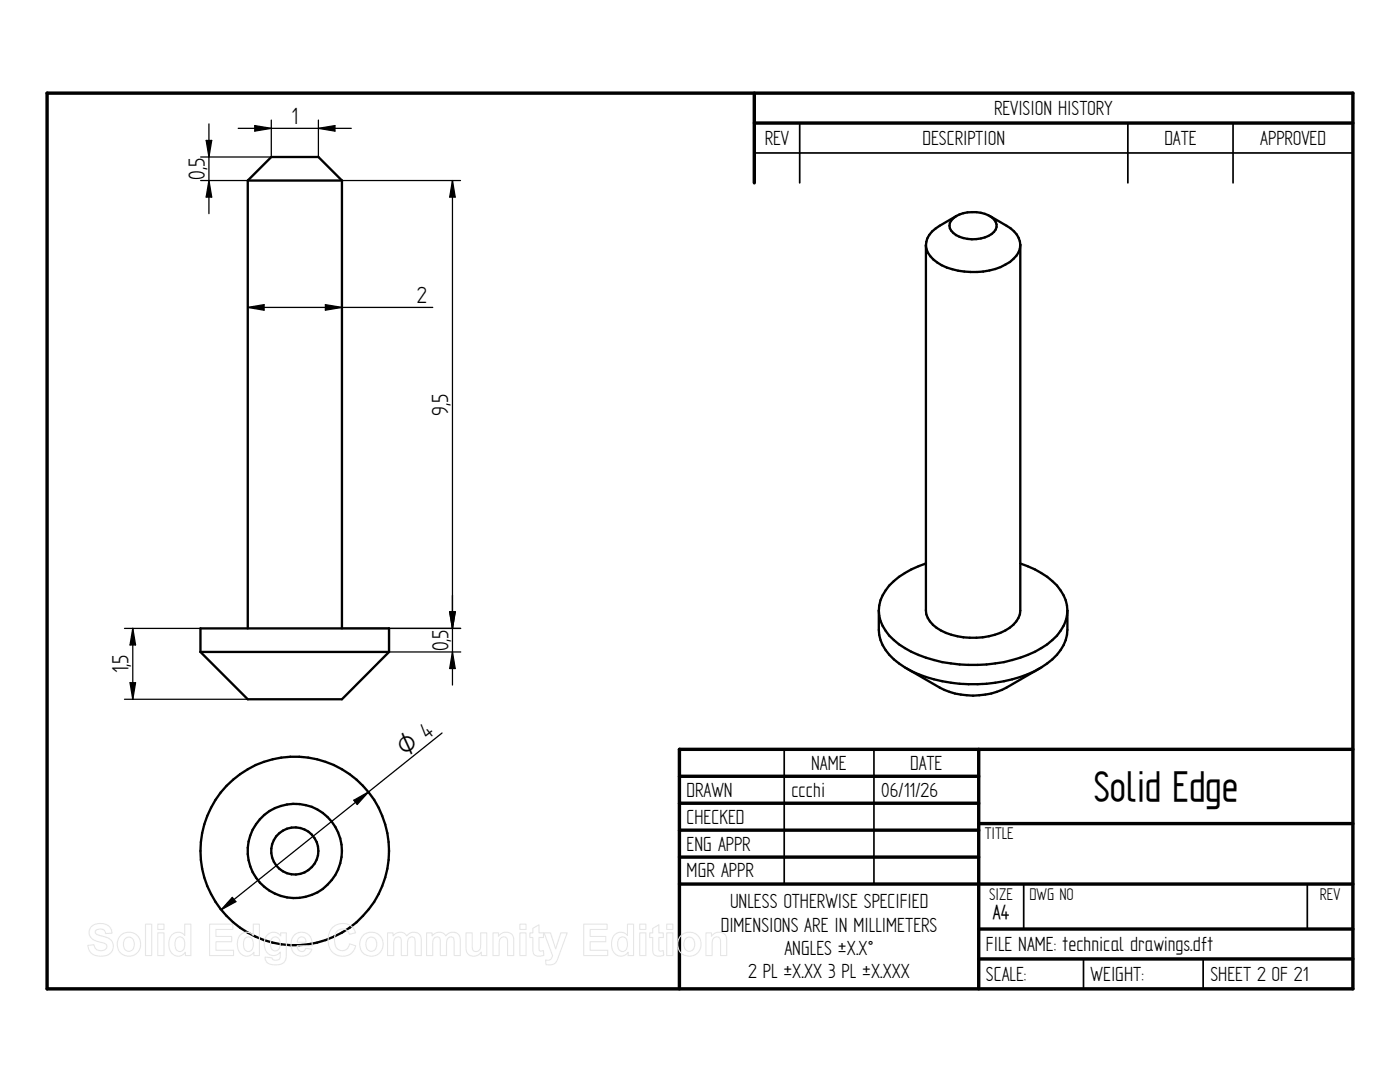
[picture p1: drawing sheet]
<svg xmlns="http://www.w3.org/2000/svg" width="279mm" height="216mm" viewBox="0 0 279 216" stroke-linecap="round" stroke-linejoin="round" font-family="sans-serif">
<g fill="none" stroke="#000" stroke-width=".68">
<path d="M9.4 18.6h260.6v178.7h-260.6zM150.5 18.6v17.9M150.5 24.6h119.5M135.6 154.9h59.7M195.3 149.5v47.8M270 149.5h-134.4v47.8M135.6 160.3h59.7M135.6 165.7h59.7M135.6 171h59.7M135.6 176.4h134.4M195.3 164.3h74.7M195.3 185.4h74.7"/>
<path d="M195.3 191.3h74.7"/>
</g>
<path d="M150.5 30.5h119.5M159.6 24.6v11.9M225.1 24.6v11.9M246.1 24.6v11.9M156.5 149.5v26.9M174.4 149.5v26.9M204.3 176.5v8.9M260.9 176.5v8.9M216.2 191.3v6M240.1 191.3v6" fill="none" stroke="#000" stroke-width=".34"/>
<g fill="none" stroke="#000" stroke-width=".47">
<path d="M49.4 36h18.8M49.4 36l4.7-4.7h9.4l4.7 4.7M49.4 36v89.4M68.2 36v89.4M184.8 48.9v72.9a5 5 0 0 0 3 4 14.5 14.5 0 0 0 13.7-.5 4.7 4.7 0 0 0 2.1-3.5v-72.9M190.2 43.6a6.9 6.9 0 0 1 8.2 .2 1.84 1.84 0 0 1-.5 2.9 6.9 6.9 0 0 1-7.7-.2 1.78 1.78 0 0 1 0-2.9zM190.9 43.1a13.7 13.7 0 0 0-5.4 3.8 3.5 3.5 0 0 0 .8 4.9 13.1 13.1 0 0 0 9.9 2.4 9.3 9.3 0 0 0 7.1-3.9l.3-1.4M197.5 43.1l3.4 1.9a4.6 4.6 0 0 1 2.7 3.9M184.8 112.4a14.2 14.2 0 0 0-8.7 6.4l-.4 1-.3 2M203.6 112.4a14.2 14.2 0 0 1 8.7 6.4l.4 1 .3 2M40 130.1v-4.7h37.6v4.7M40 130.1l9.4 9.4h18.8l9.4-9.4"/>
<path d="M40 130.1h37.6M175.4 121.8a9.3 9.3 0 0 0 5.2 7.5 29.3 29.3 0 0 0 27.2 0 9.3 9.3 0 0 0 5.2-7.5M175.4 121.8v3.9a9.3 9.3 0 0 0 5.2 7.5 29.3 29.3 0 0 0 27.2 0 9.3 9.3 0 0 0 5.2-7.5v-3.9M180.9 133.3l6.6 3.9a14.6 14.6 0 0 0 13.4 0l6.6-3.9"/>
<circle cx="58.8" cy="169.8" r="18.8"/>
<circle cx="58.8" cy="169.8" r="9.4"/>
<circle cx="58.8" cy="169.8" r="4.7"/>
</g>
<g fill="none" stroke="#000" stroke-width=".25">
<path d="M40 36h9.4M41.1 28h1.1l-.5 3.3zM41.7 36l.5 3.3h-1.1zM41.7 24.7v17.9M47.5 25.6h22.6M50.8 25.1l3.3 .5-3.3 .6zM54.1 24v7.3h-14.1M63.5 24v7.3M63.5 25.6l3.3-.5v1.1zM68.2 36h23.7M90.3 36l.5 3.3h-1.1zM90.3 36v100.7"/>
<path d="M49.4 61.3l3.3-.5v1.1zM49.4 61.3h37M64.9 60.8l3.3 .5-3.3 .6zM24.8 125.4h15.2M24.8 139.5h24.6M26 136.2h1.1l-.6 3.3zM26.5 125.4l.6 3.3h-1.1zM26.5 125.4v14.1M68.2 125.4h23.7M77.6 130.1h14.3M89.7 122.1h1.1l-.5 3.3zM90.3 130.1l.5 3.3h-1.1z"/>
<path d="M70.6 159.7l2.9-1.7-2.2 2.5zM88.2 146.3l-44 35.2M46.4 179.1l.7 .8-2.9 1.6z"/>
</g>
<g fill="#000">
<path d="M41.1 28h1.1l-.5 3.3zM41.7 36l.5 3.3h-1.1zM50.8 25.1l3.3 .5-3.3 .6zM63.5 25.6l3.3-.5v1.1zM90.3 36l.5 3.3h-1.1zM49.4 61.3l3.3-.5v1.1zM64.9 60.8l3.3 .5-3.3 .6zM26.5 125.4l.6 3.3h-1.1zM26 136.2h1.1l-.6 3.3zM89.7 122.1h1.1l-.5 3.3zM90.3 130.1l.5 3.3h-1.1zM46.4 179.1l.7 .8-2.9 1.6z"/>
<path d="M70.6 159.7l2.9-1.7-2.2 2.5z"/>
</g>
<g fill="none" stroke="#e6e6e6" stroke-width=".21">
<path d="M18.2 184.9a2.8 2.8 0 0 1 3.8 .2l.4 1.1-1.3 .1a1.11 1.11 0 0 0-1-.9 1.11 1.11 0 0 0-1.1 .6l.2 .4 .4 .2a4.6 4.6 0 0 1 2.8 1.3 2.03 2.03 0 0 1-.2 2.2 2.03 2.03 0 0 1-2.1 .7 2.26 2.26 0 0 1-2.6-2.2l1.3-.1a1.34 1.34 0 0 0 1.1 1.2 1.34 1.34 0 0 0 1.4-.9 1.2 1.2 0 0 0-1.2-.8 2.31 2.31 0 0 1-2.3-2l.1-.6zM24.1 186.7a2.37 2.37 0 0 1 3.5 .2 2.37 2.37 0 0 1-.6 3.5 2.37 2.37 0 0 1-3.4-1 2.68 2.68 0 0 1 .5-2.7zM25 187.4a1.09 1.09 0 0 1 1.3-.2 1.09 1.09 0 0 1 .5 1.2 1.12 1.12 0 0 1-1.1 1.4 1.12 1.12 0 0 1-1.1-1.4zM29 184.4h1.3v6.3h-1.3zM31.5 184.4h1.2v1.1h-1.2zM31.5 186.1h1.2v4.6h-1.2zM34.2 186.6a1.71 1.71 0 0 1 2.7 0v-2.2h1.2v6.3h-1.1v-.7a1.8 1.8 0 0 1-2.1 .7 1.8 1.8 0 0 1-1.2-1.9l.1-1.3zM35.2 187.3a.94 .94 0 0 1 1.1-.3 .94 .94 0 0 1 .6 1.1 1.27 1.27 0 0 1-1.2 1.7 1.79 1.79 0 0 1-.5-2.5zM41.8 184.4h4.7v1.1h-3.4v1.4h3.1v1h-3.1v1.7h3.5v1.1h-4.8zM47.9 186.6a1.71 1.71 0 0 1 2.6 0v-2.2h1.3v6.3h-1.1v-.7a1.8 1.8 0 0 1-2.1 .7 1.8 1.8 0 0 1-1.2-1.9l.1-1.3zM48.9 187.3a.94 .94 0 0 1 1.1-.3 .94 .94 0 0 1 .5 1.1 1.27 1.27 0 0 1-1.2 1.7 1.79 1.79 0 0 1-.4-2.5zM53.3 186.6a1.7 1.7 0 0 1 2.7 .2v-.7h1.1v4.1a1.85 1.85 0 0 1-2.1 2.3 1.62 1.62 0 0 1-2.1-1.5l1.4 .1a.85 .85 0 0 0 1 .5 .85 .85 0 0 0 .6-1v-.6a1.76 1.76 0 0 1-2 .5 1.76 1.76 0 0 1-1.1-1.7v-1.3z"/>
<path d="M54.2 187.3a1.02 1.02 0 0 1 1.3-.2 1.02 1.02 0 0 1 .4 1.3 1 1 0 0 1-.5 1.2 1 1 0 0 1-1.3-.4l-.1-1.2zM58.7 186.7a2.1 2.1 0 0 1 2.3-.5 2.1 2.1 0 0 1 1.3 2v.5h-3a.88 .88 0 0 0 .6 1.1 .88 .88 0 0 0 1.1-.6l1.2 .2a2.18 2.18 0 0 1-2.7 1.3 2.18 2.18 0 0 1-1.4-2.7l.2-.7zM59.6 187.2a.88 .88 0 0 1 1-.2 .88 .88 0 0 1 .5 1h-1.8zM66.3 185.2a2.72 2.72 0 0 1 4.7 .9l-1.3 .3a1.5 1.5 0 0 0-1.7-1 1.5 1.5 0 0 0-1.2 1.6 2.15 2.15 0 0 0 1.2 2.7 1.46 1.46 0 0 0 1.8-1.4l1.2 .4a2.81 2.81 0 0 1-3.3 2 2.81 2.81 0 0 1-2.2-3.1 3.6 3.6 0 0 1 .8-2.4zM72.4 186.7a2.37 2.37 0 0 1 3.6 .2 2.37 2.37 0 0 1-.7 3.5 2.37 2.37 0 0 1-3.3-1 2.68 2.68 0 0 1 .4-2.7zM73.3 187.4a1.09 1.09 0 0 1 1.4-.2 1.09 1.09 0 0 1 .5 1.2 1.12 1.12 0 0 1-1.1 1.4 1.12 1.12 0 0 1-1.1-1.4zM77.3 186.1h1.1v.7a1.61 1.61 0 0 1 2.8-.1 1.57 1.57 0 0 1 1.8-.6 1.57 1.57 0 0 1 1.1 1.7v2.9h-1.3v-3a.74 .74 0 0 0-.8-.7 .74 .74 0 0 0-.6 .8l-.1 2.9h-1.2v-2.9a.74 .74 0 0 0-.7-.9 .74 .74 0 0 0-.8 .9v2.9h-1.3zM85.1 186.1h1.1v.7a1.61 1.61 0 0 1 2.8-.1 1.57 1.57 0 0 1 1.8-.6 1.57 1.57 0 0 1 1.1 1.7v2.9h-1.3v-3a.74 .74 0 0 0-.8-.7 .74 .74 0 0 0-.6 .8l-.1 2.9h-1.2v-2.9a.74 .74 0 0 0-.7-.9 .74 .74 0 0 0-.8 .9v2.9h-1.3zM93 186.1h1.2v2.6a.85 .85 0 0 0 1 1.1 1.07 1.07 0 0 0 .7-1.3v-2.4h1.3v4.6h-1.1v-.7a1.63 1.63 0 0 1-2 .8 1.63 1.63 0 0 1-1.1-1.8zM98.4 186.1h1.1v.7a1.63 1.63 0 0 1 1.9-.8 1.63 1.63 0 0 1 1.1 1.8v2.9h-1.2v-2.8a.84 .84 0 0 0-.9-.9 .84 .84 0 0 0-.8 1v2.7h-1.2zM103.8 184.4h1.2v1.1h-1.2zM103.8 186.1h1.2v4.6h-1.2z"/>
<path d="M106.3 185.3l1.3-.8v1.6h.9v1h-.9v2.1a.49 .49 0 0 0 .2 .6 .49 .49 0 0 0 .6-.1l.1 .9a1.42 1.42 0 0 1-2.1-.7l-.1-2.8h-.6v-1h.6zM108.6 186.1h1.3l1 3.2 1-3.2h1.3l-1.9 5.2a1.72 1.72 0 0 1-2.3 1.2l-.1-1a.98 .98 0 0 0 1.4-.8zM116.5 184.4h4.7v1.1h-3.4v1.4h3.1v1h-3.1v1.7h3.5v1.1h-4.8zM122.6 186.6a1.71 1.71 0 0 1 2.6 0v-2.2h1.2v6.3h-1.1v-.7a1.8 1.8 0 0 1-2 .7 1.8 1.8 0 0 1-1.2-1.9v-1.3zM123.6 187.3a.94 .94 0 0 1 1.1-.3 .94 .94 0 0 1 .5 1.1 1.27 1.27 0 0 1-1.2 1.7 1.79 1.79 0 0 1-.4-2.5zM127.7 184.4h1.2v1.1h-1.2zM127.7 186.1h1.2v4.6h-1.2zM130.3 185.3l1.2-.8v1.6h.9v1h-.9v2.1a.49 .49 0 0 0 .2 .6 .49 .49 0 0 0 .7-.1l.1 .9a1.42 1.42 0 0 1-2.2-.7v-2.8h-.6v-1h.6zM133.1 184.4h1.2v1.1h-1.2zM133.1 186.1h1.2v4.6h-1.2zM135.9 186.7a2.37 2.37 0 0 1 3.5 .2 2.37 2.37 0 0 1-.6 3.5 2.37 2.37 0 0 1-3.4-1 2.68 2.68 0 0 1 .5-2.7zM136.8 187.4a1.09 1.09 0 0 1 1.3-.2 1.09 1.09 0 0 1 .5 1.2 1.12 1.12 0 0 1-1 1.4 1.12 1.12 0 0 1-1.1-1.4z"/>
<path d="M140.9 186.1h1.1v.7a1.63 1.63 0 0 1 1.9-.8 1.63 1.63 0 0 1 1.1 1.8v2.9h-1.2v-2.8a.84 .84 0 0 0-.9-.9 .84 .84 0 0 0-.8 1v2.7h-1.2z"/>
</g>
<text font-size="9.5" x="218.3" y="159.9">Solid Edge</text>
<g font-size="5.3">
<text x="58.2" y="24.8">1</text>
<text x="40.9" y="35.9" transform="rotate(-90 40.9 35.9)">0,5</text>
<text x="83.2" y="60.5">2</text>
<text x="89.4" y="83" transform="rotate(-90 89.4 83)">9,5</text>
<text x="89.5" y="130" transform="rotate(-90 89.5 130)">0,5</text>
<text x="25.7" y="134.4" transform="rotate(-90 25.7 134.4)">1,5</text>
</g>
<text font-size="5.1" x="80.9" y="151.1" transform="rotate(-39 80.9 151.1)">O 4</text>
<g font-size="4.6">
<text x="198.4" y="22.9">REVISION HISTORY</text>
<text x="152.6" y="28.9">REV</text>
<text x="184.1" y="28.9">DESCRIPTION</text>
<text x="232.4" y="28.9">DATE</text>
<text x="251.5" y="28.9">APPROVED</text>
<text x="161.9" y="153.6">NAME</text>
<text x="181.7" y="153.6">DATE</text>
<text x="137" y="159">DRAWN</text>
<text x="157.9" y="159">ccchi</text>
<text x="175.9" y="159">06/11/26</text>
<text x="137" y="164.3">CHECKED</text>
<text x="137" y="169.7">ENG APPR</text>
<text x="137" y="175.1">MGR APPR</text>
<text x="143.8" y="185.9">DIMENSIONS ARE IN MILLIMETERS</text>
<text x="145.7" y="181.2">UNLESS OTHERWISE SPECIFIED</text>
<text x="198.2" y="183.4">A4</text>
<text x="156.5" y="190.6">ANGLES ±X.X°</text>
<text x="196.8" y="189.8">FILE NAME: technical drawings.dft</text>
<text x="149.3" y="195.2">2 PL ±X.XX 3 PL ±X.XXX</text>
<text x="196.8" y="195.7">SCALE:</text>
<text x="217.7" y="195.7">WEIGHT:</text>
<text x="241.6" y="195.7">SHEET 2 OF 21</text>
</g>
<g font-size="3.8">
<text x="196.5" y="167.4">TITLE</text>
<text x="197.4" y="179.5">SIZE</text>
<text x="205.5" y="179.5">DWG NO</text>
<text x="263.4" y="179.5">REV</text>
</g>
</svg>
